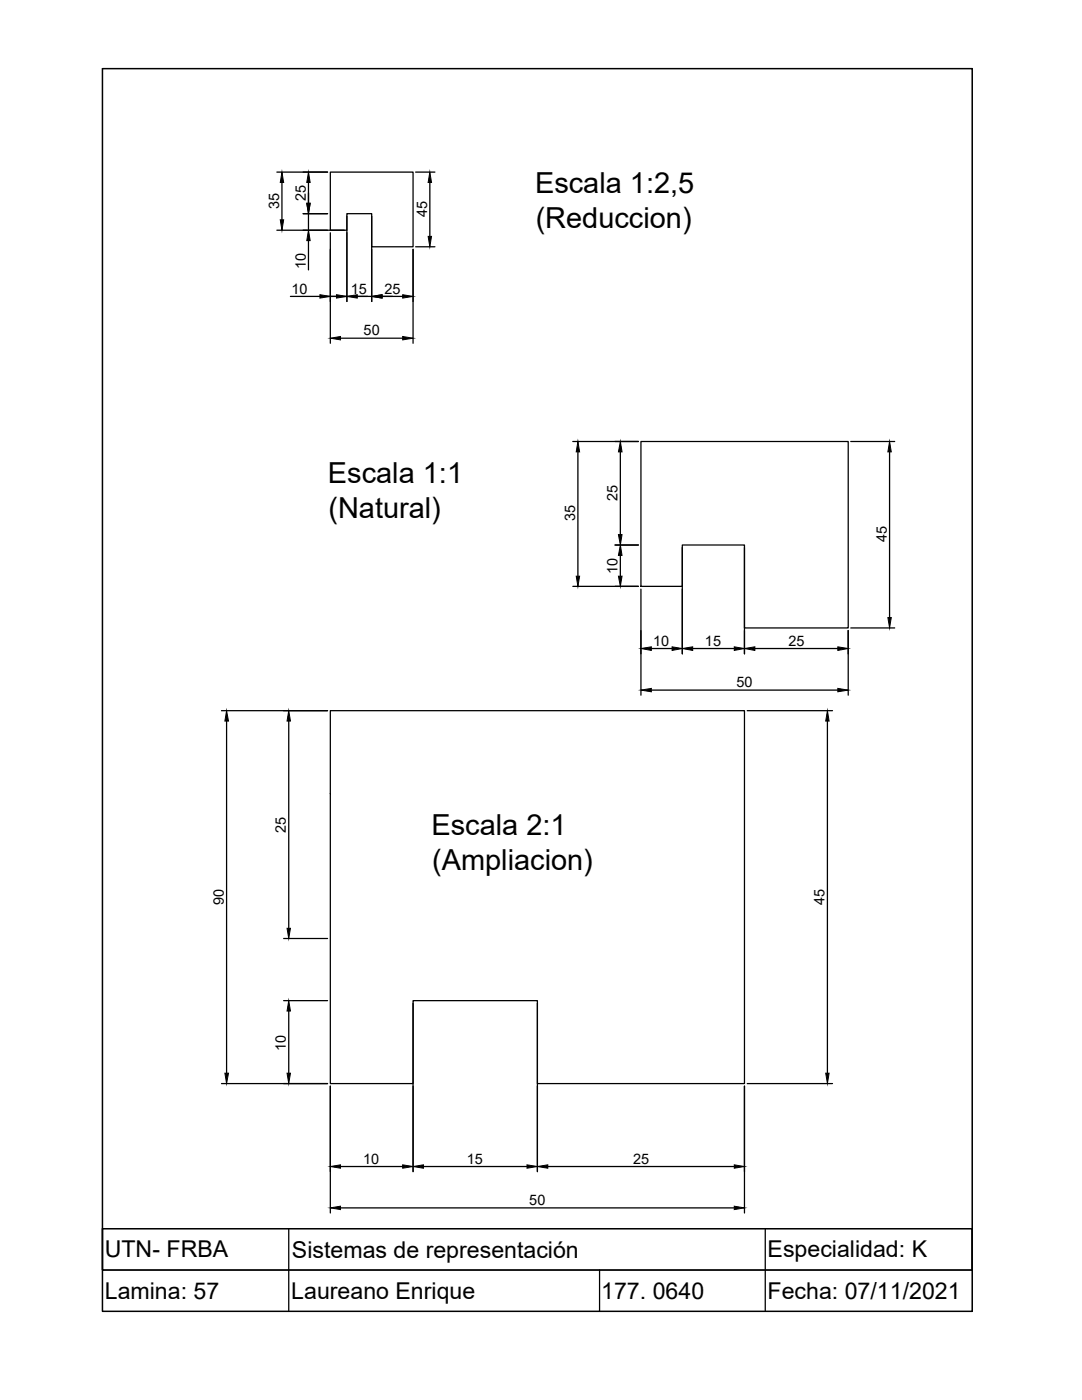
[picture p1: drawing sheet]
<svg xmlns="http://www.w3.org/2000/svg" width="216mm" height="279mm" viewBox="0 0 216 279" stroke-linecap="round" stroke-linejoin="round" font-family="sans-serif">
<!-- layer: 0 -->
<g fill="none" stroke="#000" stroke-width=".25">
<path d="M20.4 13.7h173.6v239.8v-8.3h-173.6v8.3h173.6v8.2h-173.6zM55.2 34.3h10.2M56.3 36.4v7.5M61.6 36.4v4.2M65.9 34.3h16.5v14.9h-8.2v-6.6h-5v3.3h-3.3zM82.9 34.3h3.9M85.8 36.4v10.8M55.2 45.9h13.5M58 59.2h5.8M60.5 42.6h4.9M61.6 42.6v3.3M61.6 48v5.9"/>
<path d="M65.1 59.2h9.1M65.9 46.5v22M69.2 43.2v17M74.2 43.2v17M76.2 59.2h4.1M82.4 49.8v18.7M82.9 49.2h3.9M67.9 67.5h12.4M114.3 88.1h13.1M115.3 90.2v24.8M123.8 90.2v16.5M127.9 88.1h41.3v37.2h-20.7v-16.5h-12.4v8.2h-8.2z"/>
<path d="M169.8 88.1h8.7M177.5 90.2v33M114.3 117h13.1M122.7 108.8h4.7M123.8 110.8v4.2M127.9 117.6v21.1M136.1 109.3v21.2M148.5 109.3v21.2M130 129.4h4.1M130 137.7h37.2M138.2 129.4h8.3M150.6 129.4h16.6"/>
<path d="M169.2 125.8v12.9M169.8 125.3h8.7M44.2 141.8h21.2M45.2 143.9v70.3M57.6 143.9v41.4M65.9 141.8h82.6v74.5h-41.3v-16.6h-24.8v16.6h-16.5zM149.1 141.8h17M165.1 143.9v70.3M56.6 187.3h8.8M56.6 199.7h8.8M44.2 216.3h21.2M57.6 201.8v12.4"/>
<path d="M65.9 216.8v25.3M82.4 200.3v33.5M107.2 200.3v33.5M148.5 216.8v25.3M149.1 216.3h17M67.9 232.8h12.4M84.5 232.8h20.7M109.3 232.8h37.2M57.6 245.2v16.5M67.9 241.1h78.6M119.6 253.5v8.2M152.7 245.2v16.5"/>
</g>
<g fill="#000" stroke="#000" stroke-width=".2">
<path d="M56.3 34.3l.3 2.1h-.7zM61.6 34.3l.3 2.1h-.7zM85.8 34.3l.3 2.1h-.7zM55.9 43.9h.7l-.3 2zM61.2 40.6h.7l-.3 2zM61.6 45.9l.3 2.1h-.7zM63.8 58.8l2.1 .4-2.1 .3zM67.1 58.8l2.1 .4-2.1 .3zM69.2 59.2l2.1-.4v.7zM74.2 59.2l2-.4v.7zM80.3 58.8l2.1 .4-2.1 .3zM85.4 47.2h.7l-.3 2z"/>
<path d="M65.9 67.5l2-.3v.6zM80.3 67.2l2.1 .3-2.1 .3zM115.3 88.1l.4 2.1h-.7zM123.8 88.1l.3 2.1h-.7zM177.5 88.1l.3 2.1h-.6zM115 115h.7l-.4 2zM123.4 106.7h.7l-.3 2.1zM123.8 108.8l.3 2h-.7zM123.4 115h.7l-.3 2zM127.9 129.4l2.1-.3v.7zM127.9 137.7l2.1-.3v.7zM134.1 129.1l2 .3-2 .4z"/>
<path d="M136.1 129.4l2.1-.3v.7zM146.5 129.1l2 .3-2 .4zM148.5 129.4l2.1-.3v.7zM167.2 129.1l2 .3-2 .4zM167.2 137.4l2 .3-2 .4zM177.2 123.2h.6l-.3 2.1zM45.2 141.8l.4 2.1h-.7zM57.6 141.8l.4 2.1h-.7zM165.1 141.8l.3 2.1h-.6zM57.3 185.3h.7l-.4 2zM44.9 214.2h.7l-.4 2.1zM57.6 199.7l.4 2.1h-.7z"/>
<path d="M57.3 214.2h.7l-.4 2.1zM164.8 214.2h.6l-.3 2.1zM65.9 232.8l2-.3v.6zM80.3 232.5l2.1 .3-2.1 .3zM82.4 232.8l2.1-.3v.6zM105.2 232.5l2 .3-2 .3zM107.2 232.8l2.1-.3v.6zM146.5 232.5l2 .3-2 .3zM65.9 241.1l2-.4v.7zM146.5 240.7l2 .4-2 .3z"/>
</g>
<g font-size="5.8">
<text x="106.8" y="38.5">Escala 1:2,5</text>
<text x="106.9" y="45.5">(Reduccion)</text>
<text x="65.4" y="96.4">Escala 1:1</text>
<text x="65.5" y="103.3">(Natural)</text>
<text x="86.1" y="166.7">Escala 2:1</text>
<text x="86.2" y="173.6">(Ampliacion)</text>
</g>
<g font-size="4.6">
<text x="20.9" y="250.9">UTN- FRBA</text>
<text x="58.3" y="251">Sistemas de representación</text>
<text x="153.2" y="250.9">Especialidad: K</text>
<text x="20.9" y="259.3">Lamina: 57</text>
<text x="58.1" y="259.2">Laureano Enrique</text>
<text x="120" y="259.2">177. 0640</text>
<text x="153.2" y="259.2">Fecha: 07/11/2021</text>
</g>
<g font-size="2.9">
<text x="55.7" y="41.8" transform="rotate(-90 55.7 41.8)">35</text>
<text x="61" y="40.1" transform="rotate(-90 61 40.1)">25</text>
<text x="85.2" y="43.4" transform="rotate(-90 85.2 43.4)">45</text>
<text x="61" y="53.7" transform="rotate(-90 61 53.7)">10</text>
<text x="58.2" y="58.6">10</text>
<text x="70" y="58.6">15</text>
<text x="76.7" y="58.6">25</text>
<text x="72.6" y="66.9">50</text>
<text x="123.2" y="100" transform="rotate(-90 123.2 100)">25</text>
<text x="114.8" y="104.1" transform="rotate(-90 114.8 104.1)">35</text>
<text x="177" y="108.3" transform="rotate(-90 177 108.3)">45</text>
<text x="123.2" y="114.6" transform="rotate(-90 123.2 114.6)">10</text>
<text x="130.3" y="128.9">10</text>
<text x="140.7" y="128.9">15</text>
<text x="157.3" y="128.9">25</text>
<text x="147" y="137.2">50</text>
<text x="57.1" y="166.2" transform="rotate(-90 57.1 166.2)">25</text>
<text x="44.7" y="180.7" transform="rotate(-90 44.7 180.7)">90</text>
<text x="164.5" y="180.6" transform="rotate(-90 164.5 180.6)">45</text>
<text x="57.1" y="209.7" transform="rotate(-90 57.1 209.7)">10</text>
<text x="72.5" y="232.3">10</text>
<text x="93.1" y="232.3">15</text>
<text x="126.3" y="232.3">25</text>
<text x="105.6" y="240.5">50</text>
</g>
</svg>
